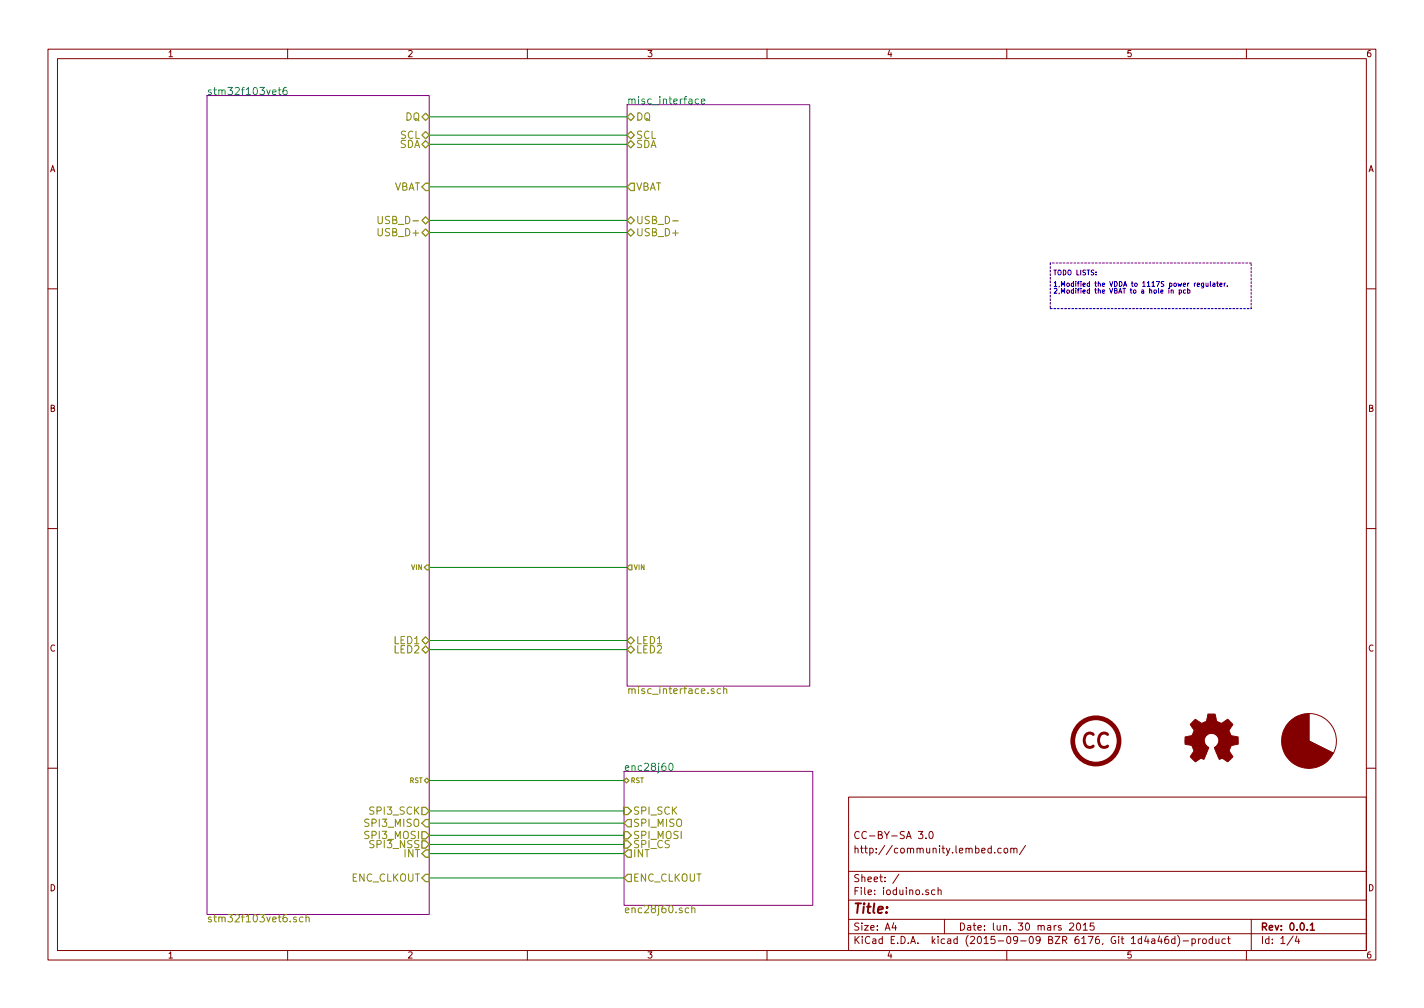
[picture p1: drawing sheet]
<svg xmlns="http://www.w3.org/2000/svg" width="297mm" height="210mm" viewBox="0 0 297 210" stroke-linecap="round" stroke-linejoin="round" font-family="sans-serif">
<g fill="none" stroke="#840000" stroke-width=".21">
<path d="M10 10.3h277v189.9h-277zM12 12.2h273v186.1h-273zM60 10.3v1.9M110 10.3v1.9M160 10.3v1.9M210 10.3v1.9M260 10.3v1.9M10 60.2h2M285 60.2h2M10 110.3h2M285 110.3h2M278.1 157.1l-5.1-2.5 .1-5.8a5.7 5.7 0 0 1 5.1 8.3"/>
<path d="M10 160.2h2M177 166.3h108v32h-108zM191.6 173.4h.9l-.5 .6 .4 .1v.7l-.2 .1-.6-.1M193.1 174.8v.1M193.9 173.6l.2-.2a.8 .8 0 0 1 .6 .8 .8 .8 0 0 1-.6 .7l-.3-.5zM206.8 177l-.5-.1-.2 .3v.6l.2 .1 .5-.1M206.8 176.4v1.5M207.5 177.8v.1M208.8 177l-.4-.1-.3 .3 .1 .6 .2 .1 .4-.1M209.5 177.1l.2-.2 .4 .2 .1 .5-.1 .2-.4 .1-.2-.1zM210.8 177.1l.2-.2 .4 .1 .1 .9M210.8 176.9v1"/>
<path d="M211.5 177.1l.2-.2 .4 .1v.9M213.9 176.3l-1.3 2M285 160.2h2M60 198.3v1.9M110 198.3v1.9M160 198.3v1.9M177 194.8h108M177 191.8h108M177 187.8h108M177 181.8h108M186.4 192.5l-.3 1h.9M186.8 193v1"/>
<path d="M187.5 182.3l-1.3 2M193.7 185.7l-.4-.1-.2 .2 .1 .2 .5 .2v.3h-.6M195 185.7l-.4-.1-.3 .3 .1 .6 .2 .1 .4-.1M195.7 185.7l.2-.1 .4 .1v.9M195.7 185.1v1.5M197 191.8v3M210 198.3v1.9M223.1 192.7l.6-.2 .3 .5-1 1h1M224.7 192.7l.2-.2a.8 .8 0 0 1 .5 .8 .8 .8 0 0 1-.5 .7l-.4-.5zM226 193l.4-.5v1.5M226 194h.8M228.2 192.5h-.7l-.1 .7h.7l.1 .2v.5l-.2 .1-.6-.1"/>
<path d="M240.3 195.9h.5l.1 .9M240.9 196.2l-.5 .1-.2 .2 .2 .3 .5-.1M241.9 195.2l-.4 1.1h1M242.2 195.8v1M243.7 195.3l-.5 .1a1.11 1.11 0 0 0-.1 1.3l.4 .1 .2-.1 .1-.5-.3-.3-.4 .1-.1 .2M245.1 195.9l-.4-.1-.3 .3v.6l.3 .1 .4-.1M245.1 195.3v1.5M245.6 195.1a1.71 1.71 0 0 1 0 2.3M246.8 196.3h1.1M248.6 195.9l.5-.1 .3 .3-.2 .6h-.6M248.6 195.8v1.5M250 195.8v1"/>
<path d="M250.4 195.8l-.4 .3M250.9 196l.2-.2 .5 .2v.5l-.1 .2-.4 .1-.2-.1zM252.9 195.9l-.4-.1-.3 .3 .1 .6 .2 .1 .4-.1M252.9 195.3v1.5M253.6 195.8l.1 .9 .4 .1 .2-.1M254.3 195.8v1M255.6 195.9l-.4-.1-.3 .3 .1 .6 .2 .1 .4-.1M256.1 195.8h.5M256.3 195.3v1.3l.3 .2M260 198.3v1.9M261 191.8v6.5M269.7 195.2l-1.2 2"/>
<path d="M270.5 195.2l-.3 1.1h.9M270.9 195.8v1"/>
</g>
<path d="M273.3 193l.5-.5v1.5M273.3 194h.9" fill="none" stroke="#840000" stroke-width=".3"/>
<path d="M43.2 19.9h46.3v170.8h-46.3zM130.8 21.8h38.1v121.3h-38.1zM130.2 160.9h39.3v27.9h-39.3z" fill="none" stroke="#840084" stroke-width=".21"/>
<path d="M58 18.7h.6M58.2 18.2v1.4l.4 .2M59.8 18.2l-.5 .1a.99 .99 0 0 0 0 1.5l.5-.2 .1-.5-.3-.3h-.3l-.3 .3M145.7 20.7l-.4-.1-.3 .3 .2 .7h.5M146.3 21.2l.7-.2v-.3l-.5-.1-.2 .3 .1 .7h.6M139.6 159.4l.3-.2a.81 .81 0 0 1 .5 .8 .81 .81 0 0 1-.5 .7l-.3-.1-.1-.5z" fill="none" stroke="#008484" stroke-width=".21"/>
<g fill="none" stroke="#848400" stroke-width=".21">
<path d="M78.9 45.1v1.3l.3 .3h.3l.3-.3v-1.3M140.3 46.1h1.2M148.9 143.7h-.3l-.3 .2 .1 .2 .5 .1v.4h-.6M150.3 143.7h-.4l-.3 .3 .1 .6h.6M151 143.8v-.1a.36 .36 0 0 1 .6 .2v.8M151 143.1v1.6M61.8 191.4l-.4-.1-.2 .2 .1 .2 .5 .2v.3h-.6M63.2 191.4l-.4-.1-.3 .3 .1 .6h.6M63.8 191.4h.1a.36 .36 0 0 1 .6 .1v.8M63.8 190.8v1.5M143.7 189.5l-.5-.1-.3 .3 .2 .6h.6M144.3 189.5h.1a.36 .36 0 0 1 .6 .1v.8"/>
<path d="M144.3 188.9v1.5"/>
</g>
<g fill="none" stroke="#848400" stroke-width=".25">
<path d="M88 28.2l.8-.8 .7 .8-.7 .8zM88.8 23.6l.7 .8-.7 .7-.8-.7zM88.8 38.2h.7v1.5h-.7l-.8-.7zM88.8 29.3l.7 .8-.7 .8-.8-.8zM130.8 28.2l.8-.8 .7 .8-.7 .8zM130.8 30.1l.8-.8 .7 .8-.7 .8zM130.8 24.4l.8-.8 .7 .8-.7 .7zM131.6 38.2h.7v1.5h-.7l-.8-.7zM88 46l.8-.8 .7 .8-.7 .7zM88 48.5l.8-.8 .7 .8-.7 .8zM130.8 46l.8-.8 .7 .8-.7 .7zM130.8 48.5l.8-.8 .7 .8-.7 .8z"/>
<path d="M89 117.9h.5v1h-.5l-.5-.5zM131.3 117.9h.5v1h-.5l-.5-.5zM88 135.5l.8-.8 .7 .8-.7 .8zM88.8 132.8l.7 .8-.7 .8-.8-.8zM130.8 133.6l.8-.8 .7 .8-.7 .8zM130.8 135.5l.8-.8 .7 .8-.7 .8zM88 168.4h.8l.7 .8-.7 .7h-.8zM88 173.5h.8l.7 .7-.7 .8h-.8zM88 175.4h.8l.7 .7-.7 .8h-.8zM88.8 170.9h.7v1.6h-.7l-.8-.8zM88.8 177.3h.7v1.5h-.7l-.8-.8zM89 162.3l.5 .5-.5 .5-.5-.5z"/>
<path d="M130.2 175.4h.7l.8 .7-.8 .8h-.7zM130.2 173.5h.7l.8 .7-.8 .8h-.7zM130.2 168.4h.7l.8 .8-.8 .7h-.7zM130.2 162.8l.5-.5 .5 .5-.5 .5zM130.9 170.9h.8v1.6h-.8l-.7-.8zM130.9 177.3h.8v1.5h-.8l-.7-.8zM88.8 182.4h.7v1.5h-.7l-.8-.8zM130.9 182.4h.8v1.5h-.8l-.7-.8z"/>
</g>
<g fill="#840000" stroke="#840000" stroke-width=".21">
<path d="M273 154.6l5.1 2.5a5.6 5.6 0 0 1-5.1 3.2z"/>
<path d="M269 150.5a5.7 5.7 0 0 1 4-1.7v11.5a5.7 5.7 0 0 1-5.2-3.6 5.7 5.7 0 0 1 1.2-6.2z"/>
<path d="M248.8 150.5l.6-.5 .6 .5a1.06 1.06 0 0 0 1.2 .2 1.06 1.06 0 0 0 .6-1l.2-.8 1.5 .1 .1 .4a1.13 1.13 0 0 0 .7 1.3l.5 .2 1.3-.9 1 1.1-.4 .7a.75 .75 0 0 0-.1 1.2l.2 .4 1.5 .3v1.5l-.8 .2a.8 .8 0 0 0-1 .8v.2a1.72 1.72 0 0 0 .6 1.4v.2l-1 .9-.8-.5a.61 .61 0 0 0-1 0l-1-2.4a1.73 1.73 0 0 0 .2-2.8 1.54 1.54 0 0 0-2.2 .6 1.54 1.54 0 0 0 .8 2.2l-.9 2.2a.4 .4 0 0 1-.3 .2 .4 .4 0 0 1-.4-.3l-1.1 .8-1-.9-.1-.2 .8-1.2-.3-.5a.71 .71 0 0 0-.9-.7l-.7-.2v-1.5l.4-.1a1.11 1.11 0 0 0 1.3-.7 .75 .75 0 0 0-.2-1.2l-.4-.6z"/>
</g>
<circle cx="228.6" cy="154.6" r="4.8" fill="none" stroke="#840000" stroke-width=".99"/>
<g fill="none" stroke="#008400" stroke-width=".21">
<path d="M89.5 30.1h41.3M89.5 24.4h41.3M89.5 39h41.3M89.5 28.2h41.3M89.5 46h41.3M89.5 48.5h41.3M89.5 118.4h41.3M89.5 133.6h41.3M89.5 135.5h41.3M89.5 169.2h40.7M89.5 171.7h40.7M89.5 174.2h40.7"/>
<path d="M89.5 176.1h40.7M89.5 178h40.7M89.5 162.8h40.7M89.5 183.1h40.7"/>
</g>
<g fill="none" stroke="#0000c2" stroke-width=".21">
<path d="M249.7 59.4l.5-.1v-.2l-.3-.1-.2 .2 .1 .5h.4M251.1 59v.9l-.1 .1h-.4M251.1 59.1l-.3-.1-.2 .3 .1 .4h.4M251.6 59v.7l.4-.1M252 59v.7M252.5 58.7v.9l.1 .1M253 59.1l.3-.1 .1 .2v.5h-.3l-.1-.3 .4-.1M253.8 59h.4M253.9 58.7v.9l.3 .1M254.5 59.4l.4-.1v-.2l-.3-.1-.1 .2v.5h.4M255.4 59v.7M255.7 59l-.3 .3"/>
<path d="M256 59.6v.1M243.8 60.5v.7M244.3 60.6l.4-.1v.7M244.3 60.5v.7M246 60.5h.3l.2 .2-.1 .4h-.4M246 60.5v1M247.3 60.5h-.3l-.2 .2 .1 .4h.4M247.8 60.5h.2l.2 .2-.1 .4h-.3M247.8 60.1v1.1"/>
</g>
<path d="M219.1 54.9v9.5M261 54.9h-41.9M219.1 64.4h41.9M261 64.4v-9.5" fill="none" stroke="#0000c2" stroke-width=".21" stroke-dasharray=".4 .4"/>
<text font-size="4.2" fill="#840000" x="225.6" y="156.1">CC</text>
<text font-size="2.8" fill="#840000" x="178" y="190.5">Title:</text>
<g font-size="2.1" fill="#008484">
<text x="43.2" y="19.8">stm32f103vet6</text>
<text x="130.8" y="21.7">misc_interface</text>
<text x="130.2" y="160.8">enc28j60</text>
</g>
<g font-size="2.1" fill="#848400">
<text x="83.4" y="29">SCL</text>
<text x="84.5" y="25.1">DQ</text>
<text x="132.7" y="29">SCL</text>
<text x="132.7" y="25.1">DQ</text>
<text x="83.2" y="30.9">SDA</text>
<text x="132.7" y="30.9">SDA</text>
<text x="81.9" y="39.7">VBAT</text>
<text x="132.7" y="39.7">VBAT</text>
<text x="79.8" y="46.7">USB_D-</text>
<text x="132.7" y="46.7">USB_D-</text>
<text x="79.2" y="49.3">USB_D+</text>
<text x="132.7" y="49.3">USB_D+</text>
<text x="82.2" y="134.4">LED1</text>
<text x="82.2" y="136.3">LED2</text>
<text x="132.7" y="134.4">LED1</text>
<text x="132.7" y="136.3">LED2</text>
<text x="130.8" y="144.7">misc_interface.sch</text>
<text x="76.5" y="172.5">SPI3_MISO</text>
<text x="77.4" y="169.9">SPI3_SCK</text>
<text x="132.1" y="172.5">SPI_MISO</text>
<text x="132.1" y="169.9">SPI_SCK</text>
<text x="76.5" y="175">SPI3_MOSI</text>
<text x="77.5" y="176.9">SPI3_NSS</text>
<text x="84.2" y="178.8">INT</text>
<text x="132.1" y="176.9">SPI_CS</text>
<text x="132.1" y="175">SPI_MOSI</text>
<text x="132.1" y="178.8">INT</text>
<text x="73.2" y="183.9">ENC_CLKOUT</text>
<text x="132.1" y="183.9">ENC_CLKOUT</text>
<text x="130.2" y="190.5">enc28j60.sch</text>
<text x="43.2" y="192.4">stm32f103vet6.sch</text>
</g>
<g font-size="2.1" fill="#840000">
<text x="178" y="178">http://community.lembed.com/</text>
<text x="178" y="175">CC-BY-SA 3.0</text>
<text x="178" y="184">Sheet: /</text>
<text x="178" y="186.7">File: ioduino.sch</text>
<text x="178" y="196.9">KiCad E.D.A. kicad (2015-09-09 BZR 6176, Git 1d4a46d)-product</text>
<text x="178" y="194.1">Size: A4</text>
<text x="200" y="194.1">Date: lun. 30 mars 2015</text>
<text x="263" y="194.1">Rev: 0.0.1</text>
<text x="263" y="196.9">Id: 1/4</text>
</g>
<g font-size="1.8" fill="#840000">
<text x="35" y="11.9">1</text>
<text x="85" y="11.9">2</text>
<text x="135" y="11.9">3</text>
<text x="185" y="11.9">4</text>
<text x="235" y="11.9">5</text>
<text x="285" y="11.9">6</text>
<text x="10.4" y="35.9">A</text>
<text x="285.4" y="35.9">A</text>
<text x="10.4" y="85.9">B</text>
<text x="285.4" y="85.9">B</text>
<text x="10.4" y="135.9">C</text>
<text x="285.4" y="135.9">C</text>
<text x="10.4" y="185.9">D</text>
<text x="285.4" y="185.9">D</text>
<text x="35" y="199.9">1</text>
<text x="85" y="199.9">2</text>
<text x="135" y="199.9">3</text>
<text x="185" y="199.9">4</text>
<text x="235" y="199.9">5</text>
<text x="285" y="199.9">6</text>
</g>
<g font-size="1.4" fill="#0000c2">
<text x="219.7" y="57.4">TODO LISTS:</text>
<text x="219.7" y="59.8">1,Modified the VDDA to 1117S power regulater.</text>
<text x="219.7" y="61.2">2,Modified the VBAT to a hole in pcb</text>
</g>
<g font-size="1.4" fill="#848400">
<text x="85.8" y="118.9">VIN</text>
<text x="132.2" y="118.9">VIN</text>
<text x="85.3" y="163.3">RST</text>
<text x="131.5" y="163.3">RST</text>
</g>
</svg>
